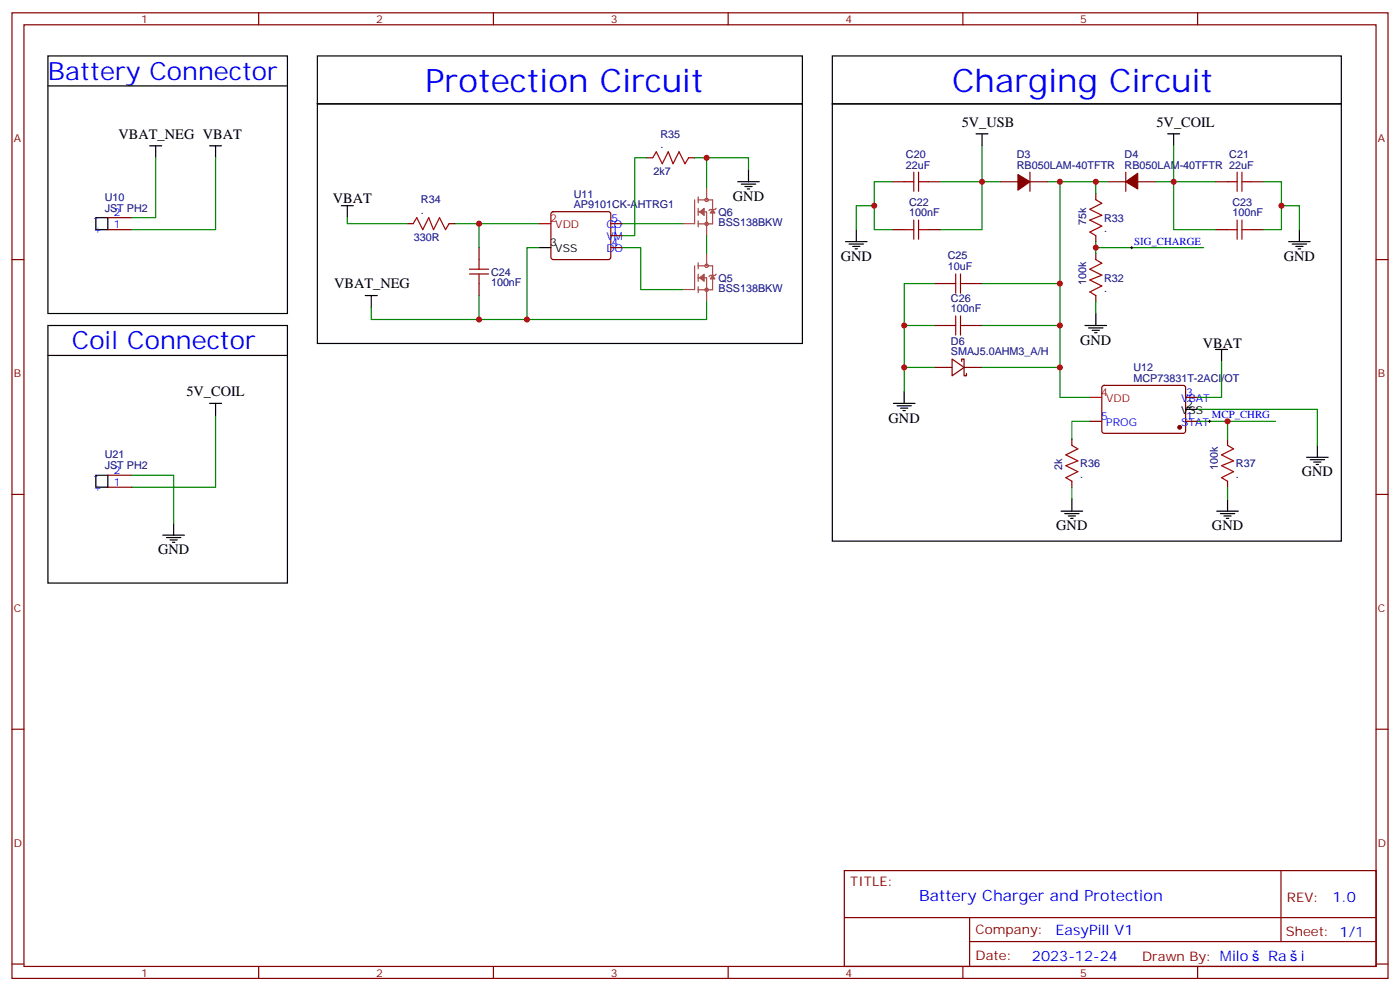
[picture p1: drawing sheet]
<svg xmlns="http://www.w3.org/2000/svg" width="412mm" height="292mm" viewBox="0 0 412 292" stroke-linecap="round" stroke-linejoin="round" font-family="sans-serif">
<g fill="none" stroke="#870000" stroke-width=".35">
<path d="M3.5 3.8h405.4v284.3h-405.4zM7.1 7.3h398.2v277.3h-398.2zM76.2 3.8v3.5M145.3 3.8v3.5M214.5 3.8v3.5M283.6 3.8v3.5M352.8 3.8v3.5M3.5 76.4h3.6M405.3 76.4h3.6M3.5 145.6h3.6M405.3 145.6h3.6M3.5 214.7h3.6"/>
<path d="M405.3 214.7h3.6M248.7 256.4h156.6v28.2h-156.6zM377.3 256.4v20.9M248.7 270.2h156.5M285.6 277.3h119.6M285.6 270.2v14.1M3.5 283.9h3.6M76.2 284.6v3.5M145.3 284.6v3.5M214.5 284.6v3.5M283.6 284.6v3.5M352.8 284.6v3.5"/>
<path d="M405.3 283.9h3.6"/>
</g>
<path d="M61.7 42.9h3.6M63.5 42.9v3.6" fill="none" stroke="#000" stroke-width=".35"/>
<path d="M299.9 51.4l3.5 2.1-3.5 2.5z" fill="#870000" stroke="#870000" stroke-width=".35"/>
<path d="M303.4 50.7v5.6z" fill="#f00" stroke="#870000" stroke-width=".35"/>
<path d="M294.6 53.5h5.3M303.4 53.5h5.3" fill="none" stroke="#870000" stroke-width=".35"/>
<path d="M331.6 53.5l3.5-2.5v4.6z" fill="#870000" stroke="#870000" stroke-width=".35"/>
<path d="M331.6 50.7v5.6z" fill="#f00" stroke="#870000" stroke-width=".35"/>
<g fill="none" stroke="#870000" stroke-width=".35">
<path d="M190.5 46.5h1.8M202.8 46.5h1.8M262.8 53.5h3.5M273.4 53.5h3.5M322.8 57v1.8M326.3 53.5h5.3M335.1 53.5h5.3M358.1 53.5h3.5M368.7 53.5h3.5M31.7 67.6h7.1M31.7 64.1h7.1M119.9 65.9h1.8"/>
<path d="M132.3 65.9h1.8M141.1 72.9v3.5M162.5 62.5l.5-.2h16.2l.5 .2 .2 .5v12.7l-.2 .5-.5 .2h-16.2l-.5-.2-.2-.5v-12.7zM179.9 69.4h3.5M179.9 72.9h3.5M179.9 65.9h3.5M262.8 67.6h3.5M273.4 67.6h3.5M322.8 69.4v1.8M322.8 74.7v1.7M358.1 67.6h3.5M368.7 67.6h3.5"/>
<path d="M141.1 83.5v3.5M275.2 83.5h3.5M275.2 95.8h3.5M285.8 83.5h3.5M285.8 95.8h3.5M322.8 87v1.8M275.2 108.2h5.3M280.5 105.7l3.5 2.5-3.5 2.5zM283.3 106.4v-.7h.7v5h.7v-.7M284 108.2h5.3M324.8 113.7l.5-.2h23.5l.4 .7v13l-.7 .4-23.5-.1-.4-.6v-12.7zM349.2 117h3.6"/>
<path d="M31.7 139.9h7.1M315.7 129.4v1.7M321 124.1h3.6M349.2 124.1h3.6M361.6 129.4v1.7M31.7 143.5h7.1M315.7 141.7v1.8M361.6 141.7v1.8"/>
</g>
<g fill="none" stroke="#000" stroke-width=".35">
<path d="M14.1 16.5h70.6v75.8h-70.6zM93.5 16.5h142.9v14.1h-142.9zM245.2 16.5h149.9v14.1h-149.9zM14.1 25.3h70.6M93.5 30.6h142.9v70.5h-142.9zM245.2 30.6h149.9v128.7h-149.9zM287.5 39.4h3.5M289.3 39.4v3.5M344 39.4h3.5M345.7 39.4v3.5M44.1 42.9h3.5M45.9 42.9v3.6"/>
<path d="M217.3 53.5h6.4M218.4 54.2h4.2M219.4 54.9h2.1M220.1 55.6h.7M220.5 50v3.5M28.2 64.1h3.5v3.5h-3.5zM100.5 60.6h3.6M102.3 60.6v3.5M158.7 72.9h3.6M249.1 71.2h6.3M250.1 71.9h4.3M251.2 72.6h2.1"/>
<path d="M251.9 73.3h.7M252.2 67.6v3.6M379.6 71.2h6.3M380.6 71.9h4.3M381.7 72.6h2.1M382.4 73.3h.7M382.8 67.6v3.6M14.1 95.8h70.6v75.9h-70.6zM107.6 87h3.5M109.4 87v3.6M319.6 95.8h6.4M320.7 96.6h4.2"/>
<path d="M321.7 97.3h2.1M322.4 98h.7M322.8 92.3v3.5M14.1 104.7h70.6M61.7 118.8h3.6M63.5 118.8v3.5M263.2 118.8h6.3M264.2 119.5h4.3M266.3 115.3v3.5M358.1 102.9h3.5M359.8 102.9v3.5M28.2 139.9h3.5v3.6h-3.5z"/>
<path d="M265.3 120.2h2.1M266 120.9h.7M349.2 120.5h3.6M384.9 134.7h6.3M385.9 135.4h4.3M387 136.1h2.1M387.7 136.8h.7M388.1 131.1v3.6M48 157.6h6.3M49 158.3h4.3M50.1 159h2.1M50.8 159.7h.7"/>
<path d="M51.2 154.1v3.5M312.6 150.5h6.3M313.6 151.2h4.3M314.7 151.9h2.1M315.4 152.6h.7M315.7 147v3.5M358.4 150.5h6.4M359.5 151.2h4.2M360.5 151.9h2.2M361.2 152.6h.7M361.6 147v3.5"/>
</g>
<g fill="none" stroke="#008700" stroke-width=".35">
<path d="M45.9 46.5v17.6h-7.1M63.5 46.5v21.1h-24.7M190.5 46.5h-3.5v22.9h-3.6M204.6 46.5h3.5M220.5 50v-3.5h-12.4v8.8M262.8 53.5h-5.3v14.1h5.3M276.9 53.5h12.4v14.1h-12.4M289.3 42.9v10.6h5.3M308.7 53.5h17.6M312.2 53.5v63.5h8.8M322.8 53.5v3.5M345.7 42.9v10.6h-5.3"/>
<path d="M358.1 53.5h-12.4v14.1h12.4M372.2 53.5h5.3v14.1h-5.3M102.3 64.1v1.8h17.6M134.1 65.9h7M158.7 65.9h-17.6v7M158.7 72.9h-3.5v21.2M183.4 72.9h5.3v12.4h12.4M183.4 65.9h17.7M208.1 69.4v5.3M257.5 60.6h-5.3v7M322.8 72.9h31.7M322.8 71.2v3.5"/>
<path d="M377.5 60.6h5.3v7M141.1 87v7.1M208.1 88.8v5.3h-98.7v-3.5M266.3 95.8v12.4h8.9M275.2 83.5h-8.9v12.3h8.9M289.3 83.5h22.9M289.3 95.8h22.9M322.8 88.8v3.5M266.3 108.2v7.1M289.3 108.2h22.9M359.8 106.4v10.6h-7M38.8 139.9h12.4v14.2"/>
<path d="M63.5 122.3v21.2h-24.7M321 124.1h-5.3v5.3M352.8 120.5h35.3v10.6M352.8 124.1h22.9M361.6 124.1v5.3M315.7 143.5v3.5M361.6 143.5v3.5"/>
</g>
<g fill="none" stroke="#a10000" stroke-width=".35">
<path d="M192.3 46.5l1-1.8 1.8 3.5 1.7-3.5 1.5 3.5 1.7-3.5 1.8 3.5 1-1.7M266.3 53.5h2.9M269.2 50.7v5.6M270.6 50.7v5.6M270.6 53.5h2.8M322.8 58.8l1.8 1.1-3.6 1.7 3.6 1.8-3.6 1.4 3.6 1.8-3.6 1.7 1.8 1.1M361.6 53.5h2.8M364.4 50.7v5.6M365.8 53.5h2.9M365.8 50.7v5.6M121.7 65.9l1.1-1.8 1.7 3.5 1.8-3.5 1.4 3.5 1.8-3.5 1.7 3.5 1.1-1.7M138.3 79.3h5.6"/>
<path d="M141.1 76.4v2.9M266.3 67.6h2.9M269.2 64.8v5.6M270.6 64.8v5.6M270.6 67.6h2.8M322.8 76.4l1.8 1.1-3.6 1.8 3.6 1.7-3.6 1.4 3.6 1.8-3.6 1.8 1.8 1M361.6 67.6h2.8M364.4 64.8v5.6M365.8 64.8v5.6M365.8 67.6h2.9M138.3 80.7h5.6M141.1 80.7v2.8"/>
<path d="M278.7 83.5h2.8M278.7 95.8h2.8M281.5 80.7v5.6M281.5 93v5.7M282.9 80.7v5.6M282.9 93v5.7M282.9 83.5h2.9M282.9 95.8h2.9M315.7 131.1l1.8 1.1-3.5 1.7 3.5 1.8-3.5 1.4 3.5 1.8-3.5 1.8 1.7 1M361.6 131.1l1.8 1.1-3.6 1.7 3.6 1.8-3.6 1.4 3.6 1.8-3.6 1.8 1.8 1"/>
</g>
<path d="M333 72.9h.7M333.4 72.6v.7M356 124.1h.7M356.3 123.7v.7" fill="none" stroke="#000" stroke-width=".29"/>
<path d="M158.7 65.9h3.6M321 117h3.6" fill="none" stroke="#f00" stroke-width=".35"/>
<g fill="none" stroke="#a64a4a" stroke-width=".35">
<path d="M204.6 58.9v7M205.7 58v1.7M205.7 58.9h4.2v7h-4.2M208.1 55.3v3.5M201.1 65.9h3.5M204.6 78.3v7M205.7 61.3v2.2M205.7 65v1.8M205.7 77.4v1.7M205.7 62.4h2.4v7M205.7 78.3h4.2v7h-4.2M208.1 74.7v3.5"/>
<path d="M211 61.3l-.4 .4h-1.4l-.4 .3M201.1 85.3h3.5M205.7 80.7v2.2M205.7 84.4v1.8M205.7 81.8h2.4v7M211 80.7l-.4 .4h-1.4l-.4 .3"/>
<circle cx="208.1" cy="58.9" r=".5"/>
<circle cx="208.1" cy="65.9" r=".5"/>
<circle cx="208.1" cy="78.3" r=".5"/>
<circle cx="208.1" cy="85.3" r=".5"/>
</g>
<g fill="#a64a4a" stroke="#a64a4a" stroke-width=".29">
<path d="M209.9 81.1l.7 1h-1.4z"/>
<path d="M206 81.8l1.4-1.1v2.2z"/>
<path d="M209.9 61.7l.7 1h-1.4z"/>
<path d="M206 62.4l1.4-1.1v2.2z"/>
</g>
<circle cx="347.5" cy="125.8" r=".53" fill="#870000" stroke="#870000" stroke-width=".35"/>
<g fill="#c00">
<circle cx="289.3" cy="53.5" r=".88"/>
<circle cx="345.7" cy="53.5" r=".88"/>
<circle cx="257.5" cy="60.6" r=".88"/>
<circle cx="377.5" cy="60.6" r=".88"/>
<circle cx="322.8" cy="53.5" r=".88"/>
<circle cx="322.8" cy="72.9" r=".88"/>
<circle cx="141.1" cy="65.9" r=".88"/>
<circle cx="208.1" cy="46.5" r=".88"/>
<circle cx="141.1" cy="94.1" r=".88"/>
<circle cx="155.2" cy="94.1" r=".88"/>
<circle cx="312.2" cy="53.5" r=".88"/>
<circle cx="312.2" cy="83.5" r=".88"/>
<circle cx="312.2" cy="95.8" r=".88"/>
<circle cx="312.2" cy="108.2" r=".88"/>
<circle cx="266.3" cy="95.8" r=".88"/>
<circle cx="266.3" cy="108.2" r=".88"/>
<circle cx="361.6" cy="124.1" r=".88"/>
</g>
<g font-size="9.5" fill="#00f">
<text x="125.2" y="27.1">Protection Circuit</text>
<text x="280.5" y="27.1">Charging Circuit</text>
</g>
<g font-size="7.4" fill="#00f">
<text x="14.1" y="23.5">Battery Connector</text>
<text x="21.2" y="102.9">Coil Connector</text>
</g>
<text font-size="4.6" fill="#00f" x="270.8" y="265.4">Battery Charger and Protection</text>
<g font-size="4.2">
<text x="34.9" y="40.8">VBAT_NEG VBAT</text>
<text x="283.3" y="37.3">5V_USB</text>
<text x="340.7" y="37.3">5V_COIL</text>
<text x="98.1" y="59.9">VBAT</text>
<text x="215.9" y="59.2">GND</text>
<text x="247.6" y="76.8">GND</text>
<text x="378.2" y="76.8">GND</text>
<text x="98.4" y="84.9">VBAT_NEG</text>
<text x="318.2" y="101.5">GND</text>
<text x="354.3" y="102.6">VBAT</text>
<text x="54.9" y="116.7">5V_COIL</text>
<text x="261.8" y="124.4">GND</text>
<text x="383.5" y="140.3">GND</text>
<text x="311.1" y="156.2">GND</text>
<text x="357" y="156.2">GND</text>
<text x="46.6" y="163.2">GND</text>
</g>
<g font-size="4.2" fill="#00f">
<text x="392.5" y="265.6">1.0</text>
<text x="310.9" y="275.2">EasyPill V1</text>
<text x="304" y="283">2023-12-24</text>
<text x="373.5" y="282.9">Ra</text>
<text x="383.2" y="282.9">i</text>
</g>
<g font-size="3.9" fill="#800">
<text x="250.5" y="260.9">TITLE:</text>
<text x="379.1" y="265.6">REV:</text>
<text x="287.4" y="275.1">Company:</text>
<text x="378.7" y="275.8">Sheet: 1/1</text>
<text x="287.4" y="282.8">Date:</text>
<text x="336.4" y="282.9">Drawn By: Milo</text>
</g>
<g font-size="3.2" fill="#800">
<text x="41.6" y="6.8">1</text>
<text x="110.8" y="6.8">2</text>
<text x="179.9" y="6.8">3</text>
<text x="249.1" y="6.8">4</text>
<text x="318.2" y="6.8">5</text>
<text x="4.1" y="41.9">A</text>
<text x="405.9" y="41.9">A</text>
<text x="4.1" y="111">B</text>
<text x="405.9" y="111">B</text>
<text x="4.1" y="180.2">C</text>
<text x="405.9" y="180.2">C</text>
<text x="4.1" y="249.3">D</text>
<text x="405.9" y="249.3">D</text>
<text x="41.6" y="287.6">1</text>
<text x="110.8" y="287.6">2</text>
<text x="179.9" y="287.6">3</text>
<text x="249.1" y="287.6">4</text>
<text x="318.2" y="287.6">5</text>
</g>
<g font-size="3.2" fill="#000080">
<text x="194.5" y="40.5">R35</text>
<text x="194.5" y="43.6">.</text>
<text x="266.9" y="46.5">C20</text>
<text x="299.5" y="46.5">D3</text>
<text x="331.3" y="46.5">D4</text>
<text x="362.1" y="46.5">C21</text>
<text x="192.5" y="51.6">2k7</text>
<text x="266.9" y="49.6">22uF</text>
<text x="299.5" y="49.6">RB050LAM-40TFTR</text>
<text x="331.3" y="49.6">RB050LAM-40TFTR 22uF</text>
<text x="30.9" y="59.2">U10</text>
<text x="124" y="59.9">R34</text>
<text x="169" y="58.2">U11</text>
<text x="30.8" y="62.3">JST PH2</text>
<text x="124" y="63">.</text>
<text x="169" y="61.3">AP9101CK-AHTRG1</text>
<text x="211.7" y="63.5">Q6</text>
<text x="267.8" y="63.7">100nF</text>
<text x="267.8" y="60.6">C22</text>
<text x="325.3" y="65.3">R33</text>
<text x="363" y="63.7">100nF</text>
<text x="363" y="60.6">C23</text>
<text x="121.9" y="71">330R</text>
<text x="211.7" y="66.6">BSS138BKW</text>
<text x="320" y="66.2" transform="rotate(-90 320 66.2)">75k</text>
<text x="325.3" y="68.4">.</text>
<text x="279.2" y="76.4">C25</text>
<text x="144.6" y="81.1">C24</text>
<text x="211.7" y="82.9">Q5</text>
<text x="279.2" y="79.6">10uF</text>
<text x="320" y="83.8" transform="rotate(-90 320 83.8)">100k</text>
<text x="325.3" y="82.9">R32</text>
<text x="144.6" y="84.3">100nF</text>
<text x="211.7" y="86">BSS138BKW</text>
<text x="280.1" y="88.9">C26</text>
<text x="325.3" y="86">.</text>
<text x="280.1" y="92">100nF</text>
<text x="280.1" y="101.5">D6</text>
<text x="280.1" y="104.7">SMAJ5.0AHM3_A/H</text>
<text x="333.9" y="112.4">MCP73831T-2ACI/OT</text>
<text x="333.9" y="109.3">U12</text>
<text x="30.9" y="135">U21</text>
<text x="318.2" y="137.6">R36</text>
<text x="364.1" y="137.6">R37</text>
<text x="30.8" y="138.2">JST PH2</text>
<text x="312.9" y="138.5" transform="rotate(-90 312.9 138.5)">2k</text>
<text x="318.2" y="140.7">.</text>
<text x="358.8" y="138.5" transform="rotate(-90 358.8 138.5)">100k</text>
<text x="364.1" y="140.7">.</text>
</g>
<g font-size="3.2" fill="#00f">
<text x="27.5" y="65.2">-</text>
<text x="33.5" y="63.7">2</text>
<text x="180.1" y="65.5">5</text>
<text x="27.5" y="68.7">+</text>
<text x="33.5" y="67.3">1</text>
<text x="178.6" y="70.8">VM</text>
<text x="178.6" y="67.3">CO</text>
<text x="180.1" y="69">1</text>
<text x="178.6" y="74.3">DO</text>
<text x="180.1" y="72.6">4</text>
<text x="334.1" y="72">SIG_CHARGE</text>
<text x="347.9" y="118.4">VBAT</text>
<text x="349.4" y="116.7">3</text>
<text x="324.4" y="123.7">5</text>
<text x="325.9" y="125.5">PROG</text>
<text x="347.9" y="125.5">STAT</text>
<text x="349.4" y="123.7">1</text>
<text x="357" y="123.2">MCP_CHRG</text>
<text x="27.5" y="141">-</text>
<text x="33.5" y="143.1">1</text>
<text x="33.5" y="139.6">2</text>
<text x="27.5" y="144.5">+</text>
</g>
<g font-size="3.2" fill="#f00">
<text x="162.1" y="65.5">2</text>
<text x="163.6" y="67.3">VDD</text>
<text x="324.4" y="116.7">4</text>
<text x="325.9" y="118.4">VDD</text>
</g>
<g font-size="3.2">
<text x="162.1" y="72.6">3</text>
<text x="163.6" y="74.3">VSS</text>
<text x="347.9" y="122">VSS</text>
<text x="349.4" y="120.2">2</text>
</g>
</svg>
